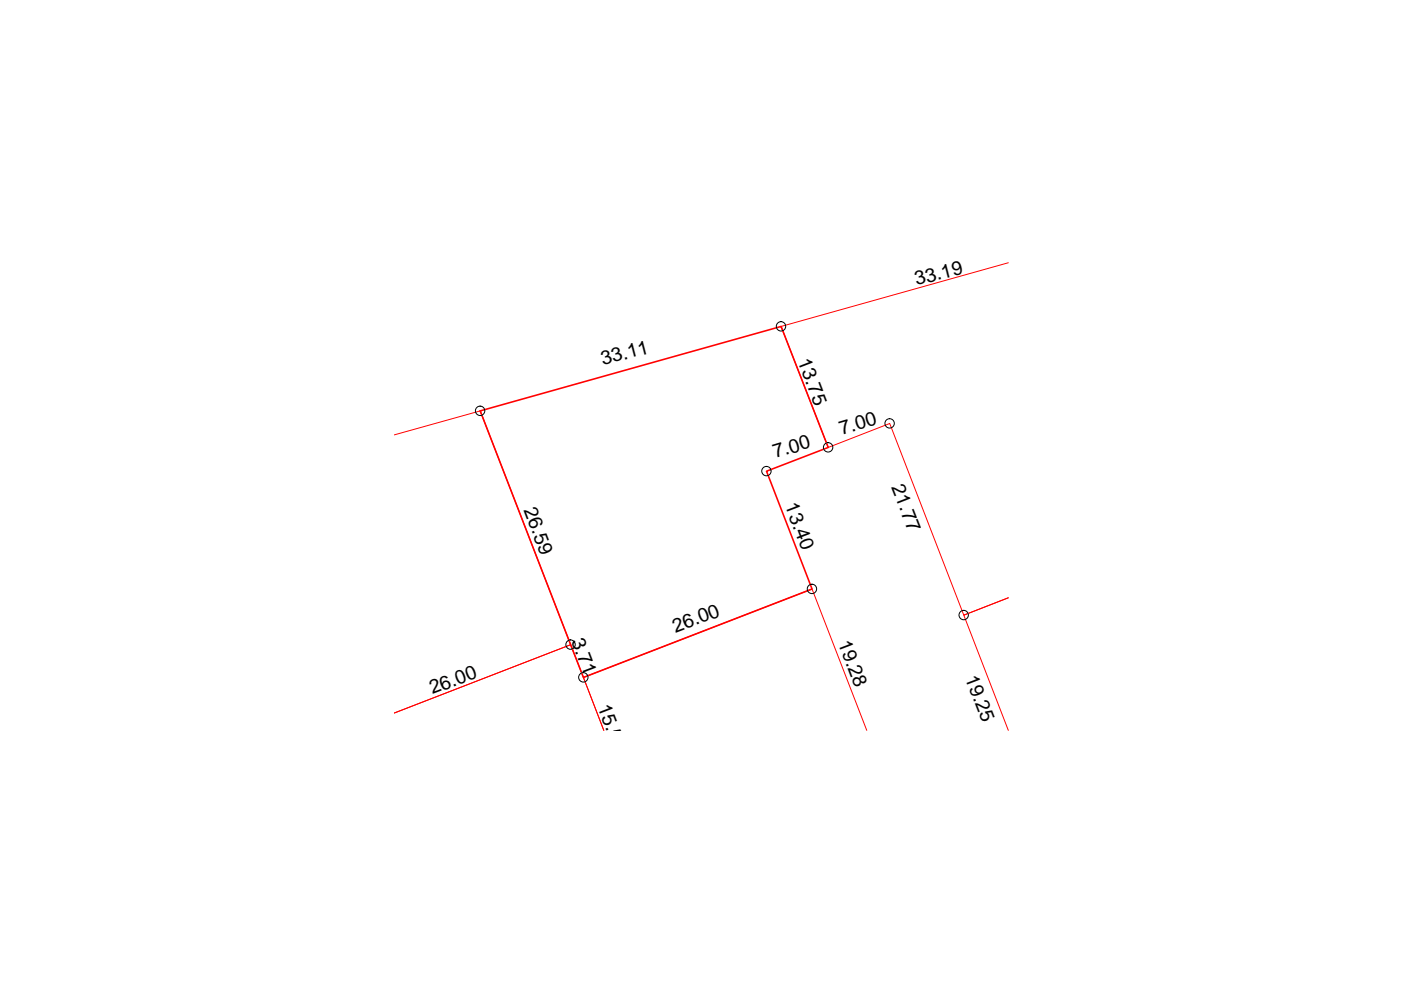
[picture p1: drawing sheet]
<svg xmlns="http://www.w3.org/2000/svg" width="297mm" height="210mm" viewBox="0 0 297 210" stroke-linecap="round" stroke-linejoin="round" font-family="sans-serif">
<path d="M213.8 55.7l-48.2 13.5 10 25.7 13-5.1 15.7 40.6 9.5-3.7-9.5 3.7 9.5 24.5M83.6 92.2l18.2-5.1 19.2 49.6-37.4 14.5 37.4-14.5 7 18.2-4.3-11.3 48.5-18.7 11.6 30" fill="none" stroke="#f00" stroke-width=".21"/>
<path d="M101.8 87.1l63.8-17.9 10 25.7-13.1 5 9.7 25-48.5 18.7z" fill="none" stroke="#f00" stroke-width=".34"/>
<g fill="none" stroke="#000" stroke-width=".21">
<circle cx="165.6" cy="69.2" r=".99"/>
<circle cx="101.8" cy="87.1" r=".99"/>
<circle cx="162.5" cy="99.9" r=".99"/>
<circle cx="175.6" cy="94.8" r=".99"/>
<circle cx="188.6" cy="89.8" r=".99"/>
<circle cx="121" cy="136.7" r=".99"/>
<circle cx="172.1" cy="124.9" r=".99"/>
<circle cx="204.3" cy="130.4" r=".99"/>
<circle cx="123.7" cy="143.6" r=".99"/>
</g>
<g font-size="4.1">
<text x="194.3" y="60.5" transform="rotate(-14 194.3 60.5)">33.19</text>
<text x="127.8" y="77.4" transform="rotate(-14 127.8 77.4)">33.11</text>
<text x="169.1" y="76.5" transform="rotate(69 169.1 76.5)">13.75</text>
<text x="178.4" y="92.2" transform="rotate(-17 178.4 92.2)">7.00</text>
<text x="164.3" y="97.2" transform="rotate(-17 164.3 97.2)">7.00</text>
<text x="166.4" y="107.1" transform="rotate(69 166.4 107.1)">13.40</text>
<text x="188.9" y="103.3" transform="rotate(69 188.9 103.3)">21.77</text>
<text x="111" y="108.2" transform="rotate(69 111 108.2)">26.59</text>
<text x="121.1" y="135.9" transform="rotate(69 121.1 135.9)">3.71</text>
<text x="143.2" y="134.3" transform="rotate(-21 143.2 134.3)">26.00</text>
<text x="177.6" y="136.2" transform="rotate(69 177.6 136.2)">19.28</text>
<text x="204.6" y="143.7" transform="rotate(69 204.6 143.7)">19.25</text>
<text x="91.7" y="147.2" transform="rotate(-21 91.7 147.2)">26.00</text>
<text x="126.7" y="149.8" transform="rotate(69 126.7 149.8)">15.51</text>
</g>
</svg>
